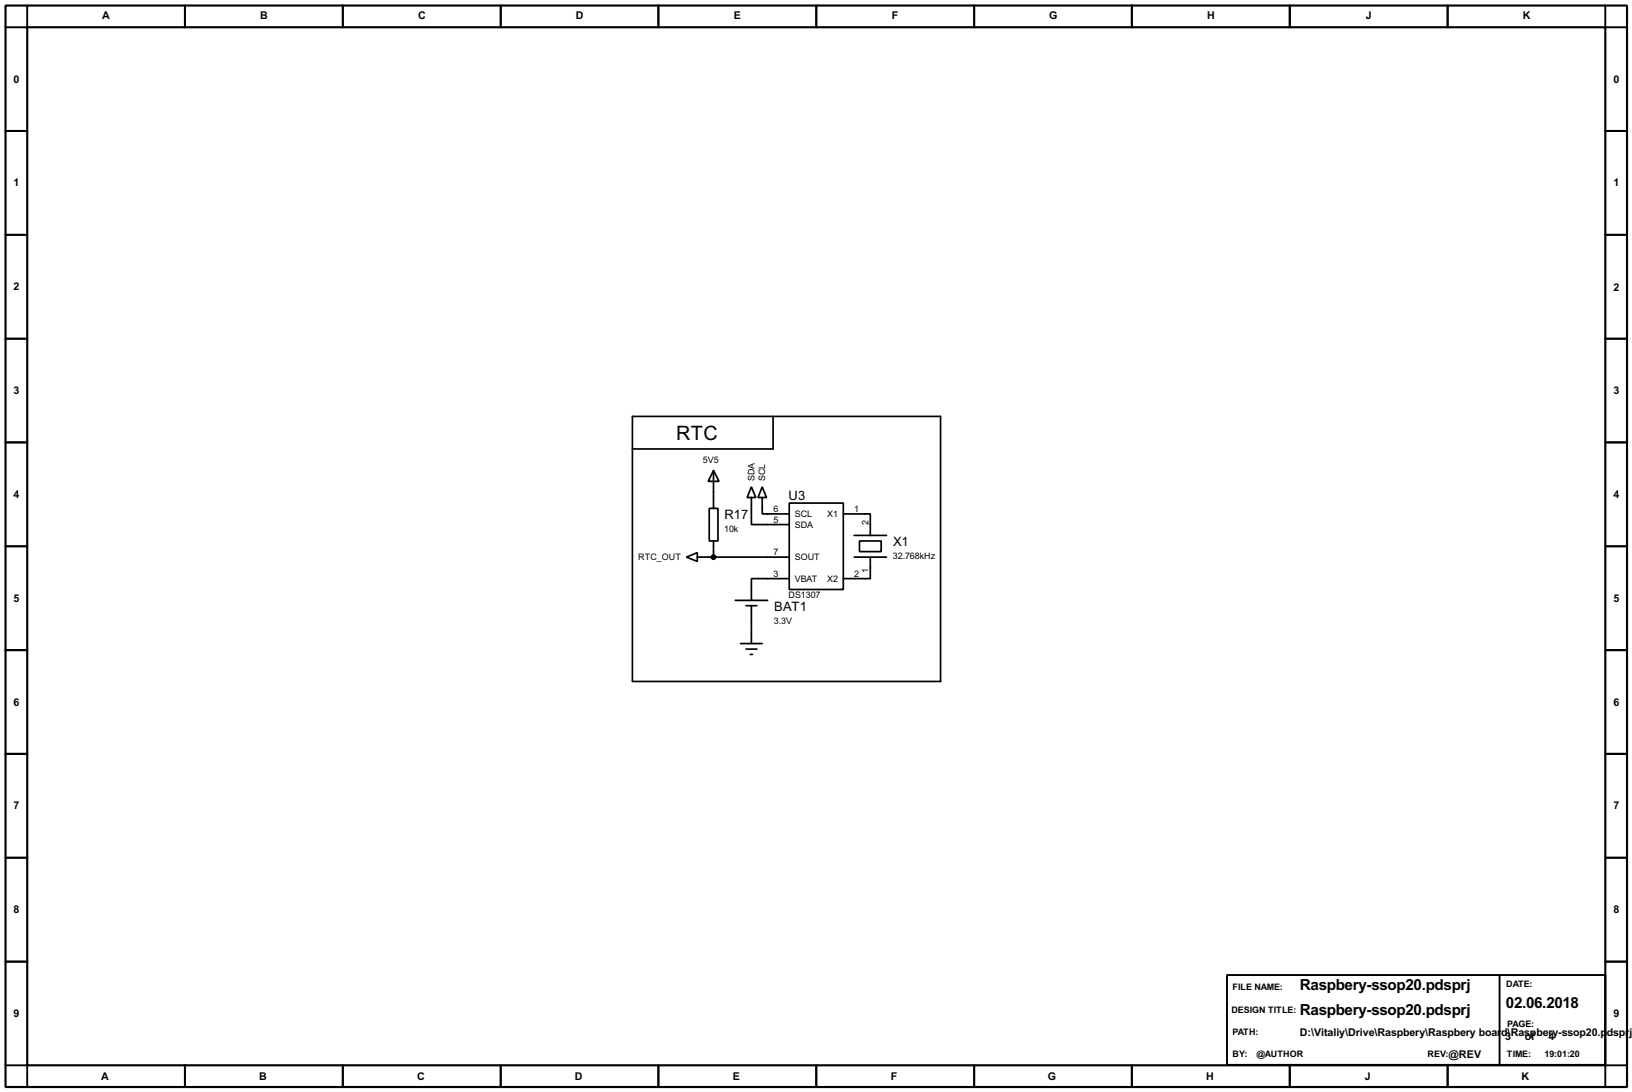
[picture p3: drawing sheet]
<svg xmlns="http://www.w3.org/2000/svg" width="383mm" height="256mm" viewBox="0 0 383 256" stroke-linecap="round" stroke-linejoin="round" font-family="sans-serif">
<path d="M1.3 1.3h381v254h-381zM6.4 6.4h370.8v243.8h-370.8z" fill="none" stroke="#000" stroke-width=".5"/>
<g fill="none" stroke="#000" stroke-width=".45">
<path d="M6.4 1.3v5.1h-5.1M43.5 1.3v5.1M80.6 1.3v5.1M117.7 1.3v5.1M154.7 1.3v5.1M191.8 1.3v5.1M228.9 1.3v5.1M266 1.3v5.1M303.1 1.3v5.1M340.2 1.3v5.1M377.2 1.3v5.1h5.1M1.3 30.8h5.1"/>
<path d="M377.2 30.8h5.1M1.3 55.2h5.1M377.2 55.2h5.1M1.3 79.6h5.1M377.2 79.6h5.1M1.3 103.9h5.1M377.2 103.9h5.1M1.3 128.3h5.1M377.2 128.3h5.1M1.3 152.7h5.1M377.2 152.7h5.1M1.3 177.1h5.1"/>
<path d="M377.2 177.1h5.1M1.3 201.5h5.1M377.2 201.5h5.1M1.3 225.9h5.1M288.3 229h88.9v21.1h-88.9zM352.4 229v21.1M377.2 225.9h5.1M1.3 250.2h5.1v5.1M43.5 250.2v5.1M80.6 250.2v5.1M117.7 250.2v5.1M154.7 250.2v5.1"/>
<path d="M191.8 250.2v5.1M228.9 250.2v5.1M266 250.2v5.1M303.1 250.2v5.1M340.2 250.2v5.1M382.3 250.2h-5.1v5.1"/>
</g>
<g fill="none" stroke="#000" stroke-width=".4">
<path d="M148.6 97.8h72.4v62.3h-72.4zM181.7 97.8v7.7h-33.1M166.7 119.4h2v7.7h-2zM167.7 110.5l1.3 2.6h-2.6zM167.7 110.5v8.9M176.6 114.4l1 2.5h-2zM176.6 116.9v6.3h8.9M179.1 114.4l1 2.5h-2zM179.1 116.9v3.8h6.4M185.5 118.2h12.7v20.3h-12.7zM161.3 130.9l2.6-1.1v2.1zM163.9 130.9h21.6"/>
<path d="M167.7 127.1v3.8M185.5 135.9h-8.9v5.1M198.2 120.7h6.3v5.1M200.7 130.9h7.6M200.7 125.8h7.6M202 127.1h5.1v2.5h-5.1zM204.5 130.9v5h-6.3M172.8 141h7.6M174 151.2h5.1M175.3 142.3h2.6M175.3 152.5h2.6M176.3 153.7h.5"/>
<path d="M176.6 142.3v8.9"/>
</g>
<circle cx="167.6" cy="130.9" r=".5" fill="#000" stroke="#000" stroke-width=".4"/>
<text font-size="5.2" x="158.9" y="103.3">RTC</text>
<g font-size="4">
<text x="305.4" y="232.6">Raspbery-ssop20.pdsprj</text>
<text x="305.4" y="238.4">Raspbery-ssop20.pdsprj</text>
<text x="353.9" y="236.7">02.06.2018</text>
</g>
<g font-size="3.4">
<text x="185.3" y="117.4">U3</text>
<text x="170.2" y="122">R17</text>
<text x="209.9" y="128.3">X1</text>
<text x="181.9" y="143.6">BAT1</text>
</g>
<g font-size="2.8">
<text x="24" y="4.5">A</text>
<text x="61.1" y="4.5">B</text>
<text x="98.2" y="4.5">C</text>
<text x="135.3" y="4.5">D</text>
<text x="172.4" y="4.5">E</text>
<text x="209.6" y="4.5">F</text>
<text x="246.5" y="4.5">G</text>
<text x="283.6" y="4.5">H</text>
<text x="320.9" y="4.5">J</text>
<text x="357.8" y="4.5">K</text>
<text x="3.2" y="19.4">0</text>
<text x="379.1" y="19.4">0</text>
<text x="3.2" y="43.8">1</text>
<text x="379.1" y="43.8">1</text>
<text x="3.2" y="68.2">2</text>
<text x="379.1" y="68.4">2</text>
<text x="3.2" y="92.6">3</text>
<text x="379.1" y="92.6">3</text>
<text x="3.2" y="117">4</text>
<text x="379.1" y="117">4</text>
<text x="3.2" y="141.4">5</text>
<text x="379.1" y="141.4">5</text>
<text x="3.2" y="165.8">6</text>
<text x="379.1" y="165.8">6</text>
<text x="3.2" y="190.1">7</text>
<text x="379.1" y="190.1">7</text>
<text x="3.2" y="214.5">8</text>
<text x="379.1" y="214.5">8</text>
<text x="3.2" y="238.9">9</text>
<text x="379.1" y="238.9">9</text>
<text x="305.4" y="243.3">D:\Vitaliy\Drive\Raspbery\Raspbery boar</text>
<text x="352.8" y="243.3">d\Raspbery-ssop20.p</text>
<text x="353.7" y="244.4">3</text>
<text x="358.3" y="244.4">of</text>
<text x="363.9" y="244.4">4</text>
<text x="377.6" y="243.3">dspr</text>
<text x="382.9" y="243.3">j</text>
<text x="340.4" y="248.4">@REV</text>
<text x="23.8" y="253.6">A</text>
<text x="60.9" y="253.6">B</text>
<text x="98" y="253.6">C</text>
<text x="135" y="253.6">D</text>
<text x="172.2" y="253.6">E</text>
<text x="209.3" y="253.6">F</text>
<text x="246.2" y="253.6">G</text>
<text x="283.4" y="253.6">H</text>
<text x="320.7" y="253.6">J</text>
<text x="357.5" y="253.6">K</text>
</g>
<g font-size="2.4">
<text x="165.2" y="108.7">5V5</text>
<text x="177.3" y="113" transform="rotate(-90 177.3 113)">SDA</text>
<text x="179.8" y="113" transform="rotate(-90 179.8 113)">SCL</text>
<text x="170.2" y="124.9">10k</text>
<text x="181.8" y="120.3">6</text>
<text x="181.8" y="122.8">5</text>
<text x="186.7" y="121.4">SCL</text>
<text x="186.7" y="123.9">SDA</text>
<text x="194.4" y="121.4">X1</text>
<text x="200.7" y="120.3">1</text>
<text x="204.1" y="123.2" transform="rotate(-90 204.1 123.2)">2</text>
<text x="149.9" y="131.6">RTC_OUT</text>
<text x="181.8" y="130.5">7</text>
<text x="186.7" y="131.6">SOUT</text>
<text x="209.8" y="131.3">32.768kHz</text>
<text x="181.8" y="135.5">3</text>
<text x="186.7" y="136.6">VBAT</text>
<text x="194.4" y="136.6">X2</text>
<text x="200.7" y="135.5">2</text>
<text x="204.1" y="134.6" transform="rotate(-90 204.1 134.6)">1</text>
<text x="185.3" y="140.6">DS1307</text>
<text x="181.9" y="146.5">3.3V</text>
<text x="289.6" y="232.4">FILE NAME:</text>
<text x="353.9" y="231.9">DATE:</text>
<text x="289.3" y="237.9">DESIGN TITLE:</text>
<text x="289.6" y="243.2">PATH:</text>
<text x="354.1" y="241.3">PAGE:</text>
<text x="289.6" y="248.2">BY:</text>
<text x="295.2" y="248.2">@AUTHOR</text>
<text x="335.4" y="248.3">REV:</text>
<text x="354.1" y="248.3">TIME:</text>
<text x="362.9" y="248.3">19:01:20</text>
</g>
</svg>
